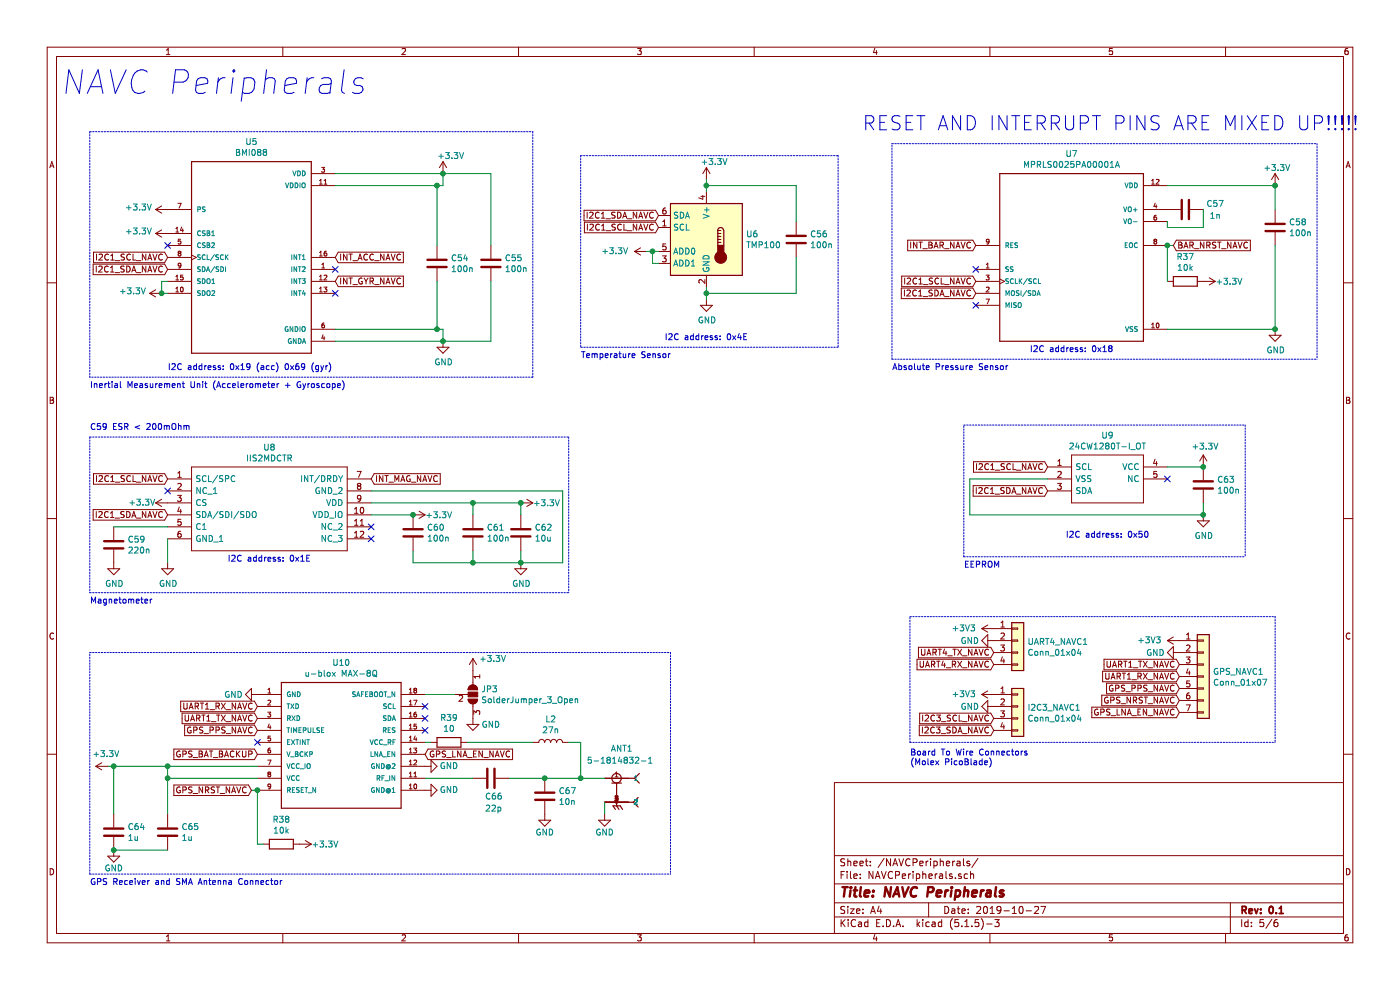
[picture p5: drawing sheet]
EESchema Schematic File Version 4
LIBS:Hades-cache
EELAYER 26 0
EELAYER END
$Descr A4 11693 8268
encoding utf-8
Sheet 5 6
Title "NAVC Peripherals"
Date "2019-10-27"
Rev "0.1"
Comp ""
Comment1 ""
Comment2 ""
Comment3 ""
Comment4 ""
$EndDescr
$Comp
L power:GND #PWR?
U 1 1
P 3700 2850
AR Path="/5DB78E2A" Ref="#PWR?"  Part="1" 
AR Path="/5DB6D0D5/5DB78E2A" Ref="#PWR0138"  Part="1" 
F 0 "#PWR0138" H 3700 2600 50  0001 C CNN
F 1 "GND" H 3705 2677 50  0000 C CNN
F 2 "" H 3700 2850 50  0001 C CNN
F 3 "" H 3700 2850 50  0001 C CNN
	1    3700 2850
	1    0    0    -1  
$EndComp
NoConn ~ 2800 2250
NoConn ~ 2800 2450
$Comp
L power:+3.3V #PWR?
U 1 1
P 3700 1450
AR Path="/5DB78E34" Ref="#PWR?"  Part="1" 
AR Path="/5DB6D0D5/5DB78E34" Ref="#PWR0137"  Part="1" 
F 0 "#PWR0137" H 3700 1300 50  0001 C CNN
F 1 "+3.3V" H 3650 1600 50  0000 L CNN
F 2 "" H 3700 1450 50  0001 C CNN
F 3 "" H 3700 1450 50  0001 C CNN
	1    3700 1450
	1    0    0    -1  
$EndComp
$Comp
L Device:C C?
U 1 1
P 3650 2200
AR Path="/5DB78E44" Ref="C?"  Part="1" 
AR Path="/5DB6D0D5/5DB78E44" Ref="C54"  Part="1" 
F 0 "C54" H 3765 2246 50  0000 L CNN
F 1 "100n" H 3765 2155 50  0000 L CNN
F 2 "Capacitor_SMD:C_0402_1005Metric" H 3688 2050 50  0001 C CNN
F 3 "~" H 3650 2200 50  0001 C CNN
	1    3650 2200
	1    0    0    -1  
$EndComp
Text Notes 1400 3100 0    50   ~ 0
I2C address: 0x19 (acc) 0x69 (gyr)
NoConn ~ 1400 2050
$Comp
L power:+3.3V #PWR?
U 1 1
P 1400 1750
AR Path="/5DB78E52" Ref="#PWR?"  Part="1" 
AR Path="/5DB6D0D5/5DB78E52" Ref="#PWR0127"  Part="1" 
F 0 "#PWR0127" H 1400 1600 50  0001 C CNN
F 1 "+3.3V" V 1415 1878 50  0000 L CNN
F 2 "" H 1400 1750 50  0001 C CNN
F 3 "" H 1400 1750 50  0001 C CNN
	1    1400 1750
	0    -1   -1   0   
$EndComp
$Comp
L power:+3.3V #PWR?
U 1 1
P 1400 1950
AR Path="/5DB78E58" Ref="#PWR?"  Part="1" 
AR Path="/5DB6D0D5/5DB78E58" Ref="#PWR0128"  Part="1" 
F 0 "#PWR0128" H 1400 1800 50  0001 C CNN
F 1 "+3.3V" V 1415 2078 50  0000 L CNN
F 2 "" H 1400 1950 50  0001 C CNN
F 3 "" H 1400 1950 50  0001 C CNN
	1    1400 1950
	0    -1   -1   0   
$EndComp
Text GLabel 1400 2150 0    50   Input ~ 0
I2C1_SCL_NAVC
Text GLabel 1400 2250 0    50   Input ~ 0
I2C1_SDA_NAVC
$Comp
L power:+3.3V #PWR?
U 1 1
P 1350 2450
AR Path="/5DB78E67" Ref="#PWR?"  Part="1" 
AR Path="/5DB6D0D5/5DB78E67" Ref="#PWR0126"  Part="1" 
F 0 "#PWR0126" H 1350 2300 50  0001 C CNN
F 1 "+3.3V" V 1365 2578 50  0000 L CNN
F 2 "" H 1350 2450 50  0001 C CNN
F 3 "" H 1350 2450 50  0001 C CNN
	1    1350 2450
	0    -1   -1   0   
$EndComp
Wire Wire Line
	1350 2350 1400 2350
Wire Wire Line
	1350 2450 1400 2450
Text Notes 500  800  0    197  Italic 0
NAVC Peripherals
Wire Wire Line
	3650 2350 3650 2750
Wire Wire Line
	3650 2050 3650 1550
$Comp
L Device:C C?
U 1 1
P 4100 2200
AR Path="/5DB82303" Ref="C?"  Part="1" 
AR Path="/5DB6D0D5/5DB82303" Ref="C55"  Part="1" 
F 0 "C55" H 4215 2246 50  0000 L CNN
F 1 "100n" H 4215 2155 50  0000 L CNN
F 2 "Capacitor_SMD:C_0402_1005Metric" H 4138 2050 50  0001 C CNN
F 3 "~" H 4100 2200 50  0001 C CNN
	1    4100 2200
	1    0    0    -1  
$EndComp
Wire Wire Line
	4100 2350 4100 2850
Wire Wire Line
	4100 2850 3700 2850
Connection ~ 3700 2850
Wire Wire Line
	3650 2750 3700 2750
Wire Wire Line
	3700 2750 3700 2850
Connection ~ 3650 2750
Wire Wire Line
	4100 2050 4100 1450
Wire Wire Line
	4100 1450 3700 1450
Connection ~ 3700 1450
Wire Wire Line
	3650 1550 3700 1550
Wire Wire Line
	3700 1550 3700 1450
Connection ~ 3650 1550
Text GLabel 2800 2150 2    50   Input ~ 0
INT_ACC_NAVC
Text GLabel 2800 2350 2    50   Input ~ 0
INT_GYR_NAVC
Wire Wire Line
	2800 1450 3700 1450
Wire Wire Line
	2800 1550 3650 1550
Wire Wire Line
	2800 2750 3650 2750
Wire Wire Line
	2800 2850 3700 2850
Wire Wire Line
	1350 2350 1350 2450
Connection ~ 1350 2450
Wire Notes Line
	750  1100 4450 1100
Wire Notes Line
	4450 1100 4450 3150
Wire Notes Line
	4450 3150 750  3150
Wire Notes Line
	750  1100 750  3150
Text Notes 750  3250 0    50   ~ 0
Inertial Measurement Unit (Accelerometer + Gyroscope)
Text GLabel 3100 4000 2    50   Input ~ 0
INT_MAG_NAVC
$Comp
L power:GND #PWR?
U 1 1
P 950 4700
AR Path="/5DB9DFEF" Ref="#PWR?"  Part="1" 
AR Path="/5DB6D0D5/5DB9DFEF" Ref="#PWR0124"  Part="1" 
F 0 "#PWR0124" H 950 4450 50  0001 C CNN
F 1 "GND" H 955 4527 50  0000 C CNN
F 2 "" H 950 4700 50  0001 C CNN
F 3 "" H 950 4700 50  0001 C CNN
	1    950  4700
	1    0    0    -1  
$EndComp
Text GLabel 1400 4000 0    50   Input ~ 0
I2C1_SCL_NAVC
Text GLabel 1400 4300 0    50   Input ~ 0
I2C1_SDA_NAVC
$Comp
L IIS2MDCTR:IIS2MDCTR U8
U 1 1
P 1400 4000
F 0 "U8" H 2250 4265 50  0000 C CNN
F 1 "IIS2MDCTR" H 2250 4174 50  0000 C CNN
F 2 "IIS2MDCTR:IIS2MDCTR" H 2950 4100 50  0001 L CNN
F 3 "https://www.st.com/resource/en/datasheet/iis2mdc.pdf" H 2950 4000 50  0001 L CNN
F 4 "STMICROELECTRONICS - IIS2MDCTR - MEMS MODULE, 3-AXIS MAGNETOMETER, LGA-12" H 2950 3900 50  0001 L CNN "Description"
F 5 "0.7" H 2950 3800 50  0001 L CNN "Height"
F 6 "STMicroelectronics" H 2950 3700 50  0001 L CNN "Manufacturer_Name"
F 7 "IIS2MDCTR" H 2950 3600 50  0001 L CNN "Manufacturer_Part_Number"
F 8 "511-IIS2MDCTR" H 2950 3500 50  0001 L CNN "Mouser Part Number"
F 9 "https://www.mouser.com/Search/Refine.aspx?Keyword=511-IIS2MDCTR" H 2950 3400 50  0001 L CNN "Mouser Price/Stock"
F 10 "" H 2950 3300 50  0001 L CNN "RS Part Number"
F 11 "" H 2950 3200 50  0001 L CNN "RS Price/Stock"
	1    1400 4000
	1    0    0    -1  
$EndComp
$Comp
L BMI088:BMI088 U5
U 1 1
P 2100 2150
F 0 "U5" H 2100 3117 50  0000 C CNN
F 1 "BMI088" H 2100 3026 50  0000 C CNN
F 2 "BMI088:PQFN50P450X300X100-16N" H 2100 2150 50  0001 L BNN
F 3 "" H 2100 2150 50  0001 L BNN
F 4 "None" H 2100 2150 50  0001 L BNN "Field4"
F 5 "VFLGA-16 Bosch Sensortec" H 2100 2150 50  0001 L BNN "Field5"
F 6 "Bosch Sensortec" H 2100 2150 50  0001 L BNN "Field6"
F 7 "High-performance 6-axis inertial sensor _accelerometer + gyroscope_" H 2100 2150 50  0001 L BNN "Field7"
F 8 "Unavailable" H 2100 2150 50  0001 L BNN "Field8"
	1    2100 2150
	1    0    0    -1  
$EndComp
$Comp
L Sensor_Temperature:TMP100 U6
U 1 1
P 5900 2000
F 0 "U6" H 6230 2046 50  0000 L CNN
F 1 "TMP100" H 6230 1955 50  0000 L CNN
F 2 "Package_TO_SOT_SMD:SOT-23-6" H 5900 1650 50  0001 C CNN
F 3 "http://www.ti.com/lit/gpn/tmp100" H 5850 2000 50  0001 C CNN
	1    5900 2000
	1    0    0    -1  
$EndComp
Text GLabel 5500 1900 0    50   Input ~ 0
I2C1_SCL_NAVC
Text GLabel 5500 1800 0    50   Input ~ 0
I2C1_SDA_NAVC
$Comp
L power:+3.3V #PWR?
U 1 1
P 5400 2100
AR Path="/5DBA6D05" Ref="#PWR?"  Part="1" 
AR Path="/5DB6D0D5/5DBA6D05" Ref="#PWR0145"  Part="1" 
F 0 "#PWR0145" H 5400 1950 50  0001 C CNN
F 1 "+3.3V" V 5400 2250 50  0000 L CNN
F 2 "" H 5400 2100 50  0001 C CNN
F 3 "" H 5400 2100 50  0001 C CNN
	1    5400 2100
	0    -1   -1   0   
$EndComp
Wire Wire Line
	5400 2100 5450 2100
Wire Wire Line
	5500 2200 5450 2200
Wire Wire Line
	5450 2200 5450 2100
Connection ~ 5450 2100
Wire Wire Line
	5450 2100 5500 2100
$Comp
L power:GND #PWR?
U 1 1
P 5900 2500
AR Path="/5DBA84AA" Ref="#PWR?"  Part="1" 
AR Path="/5DB6D0D5/5DBA84AA" Ref="#PWR0147"  Part="1" 
F 0 "#PWR0147" H 5900 2250 50  0001 C CNN
F 1 "GND" H 5905 2327 50  0000 C CNN
F 2 "" H 5900 2500 50  0001 C CNN
F 3 "" H 5900 2500 50  0001 C CNN
	1    5900 2500
	1    0    0    -1  
$EndComp
$Comp
L power:+3.3V #PWR?
U 1 1
P 5900 1500
AR Path="/5DBA8BA6" Ref="#PWR?"  Part="1" 
AR Path="/5DB6D0D5/5DBA8BA6" Ref="#PWR0146"  Part="1" 
F 0 "#PWR0146" H 5900 1350 50  0001 C CNN
F 1 "+3.3V" H 5850 1650 50  0000 L CNN
F 2 "" H 5900 1500 50  0001 C CNN
F 3 "" H 5900 1500 50  0001 C CNN
	1    5900 1500
	1    0    0    -1  
$EndComp
Wire Wire Line
	5900 2500 5900 2450
Wire Wire Line
	5900 1500 5900 1550
$Comp
L Device:C C?
U 1 1
P 6650 2000
AR Path="/5DBAA380" Ref="C?"  Part="1" 
AR Path="/5DB6D0D5/5DBAA380" Ref="C56"  Part="1" 
F 0 "C56" H 6765 2046 50  0000 L CNN
F 1 "100n" H 6765 1955 50  0000 L CNN
F 2 "Capacitor_SMD:C_0402_1005Metric" H 6688 1850 50  0001 C CNN
F 3 "~" H 6650 2000 50  0001 C CNN
	1    6650 2000
	1    0    0    -1  
$EndComp
Wire Wire Line
	6650 1850 6650 1550
Wire Wire Line
	6650 1550 5900 1550
Connection ~ 5900 1550
Wire Wire Line
	5900 1550 5900 1600
Wire Wire Line
	6650 2450 5900 2450
Wire Wire Line
	6650 2150 6650 2450
Connection ~ 5900 2450
Wire Wire Line
	5900 2450 5900 2400
Text Notes 5550 2850 0    50   ~ 0
I2C address: 0x4E
Wire Notes Line
	4850 1300 7000 1300
Wire Notes Line
	7000 1300 7000 2900
Wire Notes Line
	7000 2900 4850 2900
Wire Notes Line
	4850 1300 4850 2900
Text Notes 4850 3000 0    50   ~ 0
Temperature Sensor
$Comp
L 24CW1280T-I_OT:24CW1280T-I_OT EEPROM?
U 1 1
P 8750 3900
AR Path="/5DC1088F" Ref="EEPROM?"  Part="1" 
AR Path="/5DB5C096/5DC1088F" Ref="EEPROM?"  Part="1" 
AR Path="/5DD7F344/5DC1088F" Ref="EEPROM?"  Part="1" 
AR Path="/5DB6D0D5/5DC1088F" Ref="U9"  Part="1" 
F 0 "U9" H 9250 4165 50  0000 C CNN
F 1 "24CW1280T-I_OT" H 9250 4074 50  0000 C CNN
F 2 "24CW1280T-I_OT:SOT95P280X145-5N" H 9600 4000 50  0001 L CNN
F 3 "http://ww1.microchip.com/downloads/en/DeviceDoc/24CW16X-24CW32X-24CW64X-24CW128X-Data-Sheet-20005772B.pdf" H 9600 3900 50  0001 L CNN
F 4 "MICROCHIP - 24CW1280T-I/OT - EEPROM, 128KBIT, -40 TO 85DEG C" H 9600 3800 50  0001 L CNN "Description"
F 5 "1.45" H 9600 3700 50  0001 L CNN "Height"
F 6 "Microchip" H 9600 3600 50  0001 L CNN "Manufacturer_Name"
F 7 "24CW1280T-I/OT" H 9600 3500 50  0001 L CNN "Manufacturer_Part_Number"
F 8 "579-24CW1280T-I/OT" H 9600 3400 50  0001 L CNN "Mouser Part Number"
F 9 "https://www.mouser.com/Search/Refine.aspx?Keyword=579-24CW1280T-I%2FOT" H 9600 3300 50  0001 L CNN "Mouser Price/Stock"
F 10 "1871851" H 9600 3200 50  0001 L CNN "RS Part Number"
F 11 "http://uk.rs-online.com/web/p/products/1871851" H 9600 3100 50  0001 L CNN "RS Price/Stock"
	1    8750 3900
	1    0    0    -1  
$EndComp
$Comp
L Device:C C?
U 1 1
P 10050 4050
AR Path="/5DC10895" Ref="C?"  Part="1" 
AR Path="/5DB5C096/5DC10895" Ref="C?"  Part="1" 
AR Path="/5DD7F344/5DC10895" Ref="C?"  Part="1" 
AR Path="/5DB6D0D5/5DC10895" Ref="C63"  Part="1" 
F 0 "C63" H 10165 4096 50  0000 L CNN
F 1 "100n" H 10165 4005 50  0000 L CNN
F 2 "Capacitor_SMD:C_0402_1005Metric" H 10088 3900 50  0001 C CNN
F 3 "~" H 10050 4050 50  0001 C CNN
	1    10050 4050
	1    0    0    -1  
$EndComp
NoConn ~ 9750 4000
Wire Wire Line
	9750 3900 10050 3900
Wire Wire Line
	10050 4300 10050 4200
$Comp
L power:+3.3V #PWR?
U 1 1
P 10050 3900
AR Path="/5DC1089E" Ref="#PWR?"  Part="1" 
AR Path="/5DB5C096/5DC1089E" Ref="#PWR?"  Part="1" 
AR Path="/5DD7F344/5DC1089E" Ref="#PWR?"  Part="1" 
AR Path="/5DB6D0D5/5DC1089E" Ref="#PWR0155"  Part="1" 
F 0 "#PWR0155" H 10050 3750 50  0001 C CNN
F 1 "+3.3V" H 10065 4073 50  0000 C CNN
F 2 "" H 10050 3900 50  0001 C CNN
F 3 "" H 10050 3900 50  0001 C CNN
	1    10050 3900
	1    0    0    -1  
$EndComp
Connection ~ 10050 3900
$Comp
L power:GND #PWR?
U 1 1
P 10050 4300
AR Path="/5DC108A5" Ref="#PWR?"  Part="1" 
AR Path="/5DB5C096/5DC108A5" Ref="#PWR?"  Part="1" 
AR Path="/5DD7F344/5DC108A5" Ref="#PWR?"  Part="1" 
AR Path="/5DB6D0D5/5DC108A5" Ref="#PWR0156"  Part="1" 
F 0 "#PWR0156" H 10050 4050 50  0001 C CNN
F 1 "GND" H 10055 4127 50  0000 C CNN
F 2 "" H 10050 4300 50  0001 C CNN
F 3 "" H 10050 4300 50  0001 C CNN
	1    10050 4300
	1    0    0    -1  
$EndComp
Connection ~ 10050 4300
Text Notes 8900 4500 0    50   ~ 0
I2C address: 0x50
Text GLabel 8750 3900 0    50   Input ~ 0
I2C1_SCL_NAVC
Text GLabel 8750 4100 0    50   Input ~ 0
I2C1_SDA_NAVC
Wire Notes Line
	10400 3550 10400 4650
Text Notes 8050 4750 0    50   ~ 0
EEPROM
Wire Notes Line
	8050 4650 8050 3550
Wire Notes Line
	8050 3550 10400 3550
Wire Notes Line
	8050 4650 10400 4650
Wire Wire Line
	8100 4300 8100 4000
Wire Wire Line
	8100 4000 8750 4000
Wire Wire Line
	8100 4300 10050 4300
Text Notes 1900 4700 0    50   ~ 0
I2C address: 0x1E
$Comp
L Device:C C61
U 1 1
P 3950 4450
F 0 "C61" H 4065 4496 50  0000 L CNN
F 1 "100n" H 4065 4405 50  0000 L CNN
F 2 "Capacitor_SMD:C_0402_1005Metric" H 3988 4300 50  0001 C CNN
F 3 "~" H 3950 4450 50  0001 C CNN
	1    3950 4450
	1    0    0    -1  
$EndComp
$Comp
L Device:C C62
U 1 1
P 4350 4450
F 0 "C62" H 4465 4496 50  0000 L CNN
F 1 "10u" H 4465 4405 50  0000 L CNN
F 2 "Capacitor_SMD:C_0603_1608Metric" H 4388 4300 50  0001 C CNN
F 3 "~" H 4350 4450 50  0001 C CNN
	1    4350 4450
	1    0    0    -1  
$EndComp
$Comp
L power:GND #PWR?
U 1 1
P 4350 4700
AR Path="/5DC48198" Ref="#PWR?"  Part="1" 
AR Path="/5DB6D0D5/5DC48198" Ref="#PWR0142"  Part="1" 
F 0 "#PWR0142" H 4350 4450 50  0001 C CNN
F 1 "GND" H 4355 4527 50  0000 C CNN
F 2 "" H 4350 4700 50  0001 C CNN
F 3 "" H 4350 4700 50  0001 C CNN
	1    4350 4700
	1    0    0    -1  
$EndComp
$Comp
L Device:C C60
U 1 1
P 3450 4450
F 0 "C60" H 3565 4496 50  0000 L CNN
F 1 "100n" H 3565 4405 50  0000 L CNN
F 2 "Capacitor_SMD:C_0402_1005Metric" H 3488 4300 50  0001 C CNN
F 3 "~" H 3450 4450 50  0001 C CNN
	1    3450 4450
	1    0    0    -1  
$EndComp
Wire Wire Line
	3450 4300 3100 4300
Wire Wire Line
	3950 4300 3950 4200
Wire Wire Line
	3950 4200 3100 4200
Wire Wire Line
	4350 4300 4350 4200
Wire Wire Line
	4350 4200 3950 4200
Connection ~ 3950 4200
NoConn ~ 3100 4400
NoConn ~ 3100 4500
NoConn ~ 1400 4100
$Comp
L Device:C C59
U 1 1
P 950 4550
F 0 "C59" H 1065 4596 50  0000 L CNN
F 1 "220n" H 1065 4505 50  0000 L CNN
F 2 "Capacitor_SMD:C_0603_1608Metric" H 988 4400 50  0001 C CNN
F 3 "~" H 950 4550 50  0001 C CNN
	1    950  4550
	1    0    0    -1  
$EndComp
Wire Wire Line
	950  4400 1400 4400
$Comp
L power:GND #PWR?
U 1 1
P 1400 4700
AR Path="/5DC539C7" Ref="#PWR?"  Part="1" 
AR Path="/5DB6D0D5/5DC539C7" Ref="#PWR0131"  Part="1" 
F 0 "#PWR0131" H 1400 4450 50  0001 C CNN
F 1 "GND" H 1405 4527 50  0000 C CNN
F 2 "" H 1400 4700 50  0001 C CNN
F 3 "" H 1400 4700 50  0001 C CNN
	1    1400 4700
	1    0    0    -1  
$EndComp
Wire Wire Line
	1400 4700 1400 4500
Wire Wire Line
	4350 4700 4350 4600
Wire Wire Line
	3950 4600 3950 4700
Wire Wire Line
	3950 4700 4350 4700
Connection ~ 4350 4700
Wire Wire Line
	3450 4600 3450 4700
Wire Wire Line
	3450 4700 3950 4700
Connection ~ 3950 4700
Text Notes 750  3600 0    50   ~ 0
C59 ESR < 200mOhm
$Comp
L power:+3.3V #PWR?
U 1 1
P 3450 4300
AR Path="/5DC5B1BE" Ref="#PWR?"  Part="1" 
AR Path="/5DB6D0D5/5DC5B1BE" Ref="#PWR0134"  Part="1" 
F 0 "#PWR0134" H 3450 4150 50  0001 C CNN
F 1 "+3.3V" V 3450 4400 50  0000 L CNN
F 2 "" H 3450 4300 50  0001 C CNN
F 3 "" H 3450 4300 50  0001 C CNN
	1    3450 4300
	0    1    1    0   
$EndComp
Connection ~ 3450 4300
$Comp
L power:+3.3V #PWR?
U 1 1
P 4350 4200
AR Path="/5DC5C2E3" Ref="#PWR?"  Part="1" 
AR Path="/5DB6D0D5/5DC5C2E3" Ref="#PWR0141"  Part="1" 
F 0 "#PWR0141" H 4350 4050 50  0001 C CNN
F 1 "+3.3V" V 4350 4300 50  0000 L CNN
F 2 "" H 4350 4200 50  0001 C CNN
F 3 "" H 4350 4200 50  0001 C CNN
	1    4350 4200
	0    1    1    0   
$EndComp
Connection ~ 4350 4200
Wire Wire Line
	4700 4100 4700 4700
Wire Wire Line
	3100 4100 4700 4100
Wire Wire Line
	4350 4700 4700 4700
$Comp
L power:+3.3V #PWR?
U 1 1
P 1400 4200
AR Path="/5DC5E309" Ref="#PWR?"  Part="1" 
AR Path="/5DB6D0D5/5DC5E309" Ref="#PWR0130"  Part="1" 
F 0 "#PWR0130" H 1400 4050 50  0001 C CNN
F 1 "+3.3V" V 1400 4300 50  0000 L CNN
F 2 "" H 1400 4200 50  0001 C CNN
F 3 "" H 1400 4200 50  0001 C CNN
	1    1400 4200
	0    -1   -1   0   
$EndComp
Wire Notes Line
	750  4950 4750 4950
Text Notes 750  5050 0    50   ~ 0
Magnetometer
Wire Notes Line
	750  3650 4750 3650
Wire Notes Line
	750  3650 750  4950
Wire Notes Line
	4750 3650 4750 4950
$Comp
L Device:C C57
U 1 1
P 9900 1750
F 0 "C57" V 9850 2000 50  0000 C CNN
F 1 "1n" V 9950 2000 50  0000 C CNN
F 2 "Capacitor_SMD:C_0402_1005Metric" H 9938 1600 50  0001 C CNN
F 3 "~" H 9900 1750 50  0001 C CNN
	1    9900 1750
	0    1    1    0   
$EndComp
$Comp
L Device:C C58
U 1 1
P 10650 1900
F 0 "C58" H 10765 1946 50  0000 L CNN
F 1 "100n" H 10765 1855 50  0000 L CNN
F 2 "Capacitor_SMD:C_0402_1005Metric" H 10688 1750 50  0001 C CNN
F 3 "~" H 10650 1900 50  0001 C CNN
	1    10650 1900
	1    0    0    -1  
$EndComp
Wire Wire Line
	10650 1750 10650 1550
Wire Wire Line
	10650 1550 9750 1550
Wire Wire Line
	10650 2050 10650 2750
Wire Wire Line
	9750 2750 10650 2750
$Comp
L power:GND #PWR?
U 1 1
P 10650 2750
AR Path="/5DC6E479" Ref="#PWR?"  Part="1" 
AR Path="/5DB6D0D5/5DC6E479" Ref="#PWR0158"  Part="1" 
F 0 "#PWR0158" H 10650 2500 50  0001 C CNN
F 1 "GND" H 10655 2577 50  0000 C CNN
F 2 "" H 10650 2750 50  0001 C CNN
F 3 "" H 10650 2750 50  0001 C CNN
	1    10650 2750
	1    0    0    -1  
$EndComp
Connection ~ 10650 2750
$Comp
L power:+3.3V #PWR?
U 1 1
P 10650 1550
AR Path="/5DC6EA07" Ref="#PWR?"  Part="1" 
AR Path="/5DB6D0D5/5DC6EA07" Ref="#PWR0157"  Part="1" 
F 0 "#PWR0157" H 10650 1400 50  0001 C CNN
F 1 "+3.3V" H 10550 1700 50  0000 L CNN
F 2 "" H 10650 1550 50  0001 C CNN
F 3 "" H 10650 1550 50  0001 C CNN
	1    10650 1550
	1    0    0    -1  
$EndComp
Connection ~ 10650 1550
NoConn ~ 8150 2250
NoConn ~ 8150 2550
Text GLabel 8150 2450 0    50   Input ~ 0
I2C1_SDA_NAVC
Text GLabel 8150 2350 0    50   Input ~ 0
I2C1_SCL_NAVC
Text GLabel 8150 2050 0    50   Input ~ 0
INT_BAR_NAVC
Text GLabel 9800 2050 2    50   Input ~ 0
BAR_NRST_NAVC
Wire Notes Line
	7450 3000 7450 1200
Wire Notes Line
	7450 1200 11000 1200
Wire Notes Line
	11000 1200 11000 3000
Wire Notes Line
	7450 3000 11000 3000
Text Notes 8600 2950 0    50   ~ 0
I2C address: 0x18
Wire Wire Line
	9750 1850 9750 1900
Wire Wire Line
	9750 1900 10050 1900
Wire Wire Line
	10050 1900 10050 1750
Wire Wire Line
	9750 2050 9800 2050
$Comp
L Device:R R37
U 1 1
P 9900 2350
F 0 "R37" V 9693 2350 50  0000 C CNN
F 1 "10k" V 9784 2350 50  0000 C CNN
F 2 "Resistor_SMD:R_0402_1005Metric" V 9830 2350 50  0001 C CNN
F 3 "~" H 9900 2350 50  0001 C CNN
	1    9900 2350
	0    1    1    0   
$EndComp
Wire Wire Line
	9750 2350 9750 2050
$Comp
L power:+3.3V #PWR?
U 1 1
P 10050 2350
AR Path="/5DC7F799" Ref="#PWR?"  Part="1" 
AR Path="/5DB6D0D5/5DC7F799" Ref="#PWR0154"  Part="1" 
F 0 "#PWR0154" H 10050 2200 50  0001 C CNN
F 1 "+3.3V" V 10050 2450 50  0000 L CNN
F 2 "" H 10050 2350 50  0001 C CNN
F 3 "" H 10050 2350 50  0001 C CNN
	1    10050 2350
	0    1    1    0   
$EndComp
Text Notes 7450 3100 0    50   ~ 0
Absolute Pressure Sensor
$Comp
L MPRLS0025PA00001A:MPRLS0025PA00001A U7
U 1 1
P 8950 2150
F 0 "U7" H 8950 3017 50  0000 C CNN
F 1 "MPRLS0025PA00001A" H 8950 2926 50  0000 C CNN
F 2 "MPRLS0025PA00001A:XDCR_MPRLS0025PA00001A" H 8950 2150 50  0001 L BNN
F 3 "" H 8950 2150 50  0001 L BNN
F 4 "Unavailable" H 8950 2150 50  0001 L BNN "Field4"
F 5 "Pressure Sensor 0psi to 25psi Absolute 12-Pin T/R" H 8950 2150 50  0001 L BNN "Field5"
F 6 "SMD-10 Honeywell" H 8950 2150 50  0001 L BNN "Field6"
F 7 "Honeywell Sensing" H 8950 2150 50  0001 L BNN "Field7"
F 8 "None" H 8950 2150 50  0001 L BNN "Field8"
	1    8950 2150
	1    0    0    -1  
$EndComp
Connection ~ 9750 2050
$Comp
L MODULE-GPS-SMD-MAX-7Q-0_18P-9.6X10MM_:MODULE-GPS-SMD-MAX-7Q-0(18P-9.6X10MM) U10
U 1 1
P 2850 6200
F 0 "U10" H 2850 6867 50  0000 C CNN
F 1 "u-blox MAX-8Q" H 2850 6776 50  0000 C CNN
F 2 "MODULE-GPS-SMD-MAX-7Q-0_18P-9.6X10MM_:GPS18P-SMD-1.1-10X9.6MM" H 2850 6200 50  0001 L BNN
F 3 "" H 2850 6200 50  0001 L BNN
F 4 "SMD-18 u-blox" H 2850 6200 50  0001 L BNN "Field4"
F 5 "SMD GPS Module;" H 2850 6200 50  0001 L BNN "Field5"
F 6 "Unavailable" H 2850 6200 50  0001 L BNN "Field6"
F 7 "MAX-7Q-0" H 2850 6200 50  0001 L BNN "Field7"
F 8 "None" H 2850 6200 50  0001 L BNN "Field8"
	1    2850 6200
	1    0    0    -1  
$EndComp
Text GLabel 2150 6000 0    50   Input ~ 0
UART1_TX_NAVC
Text GLabel 2150 5900 0    50   Input ~ 0
UART1_RX_NAVC
$Comp
L power:GND #PWR?
U 1 1
P 2150 5800
AR Path="/5DCB4794" Ref="#PWR?"  Part="1" 
AR Path="/5DB6D0D5/5DCB4794" Ref="#PWR0132"  Part="1" 
F 0 "#PWR0132" H 2150 5550 50  0001 C CNN
F 1 "GND" V 2150 5600 50  0000 C CNN
F 2 "" H 2150 5800 50  0001 C CNN
F 3 "" H 2150 5800 50  0001 C CNN
	1    2150 5800
	0    1    1    0   
$EndComp
$Comp
L power:GND #PWR?
U 1 1
P 3550 6400
AR Path="/5DCB5409" Ref="#PWR?"  Part="1" 
AR Path="/5DB6D0D5/5DCB5409" Ref="#PWR0135"  Part="1" 
F 0 "#PWR0135" H 3550 6150 50  0001 C CNN
F 1 "GND" V 3550 6200 50  0000 C CNN
F 2 "" H 3550 6400 50  0001 C CNN
F 3 "" H 3550 6400 50  0001 C CNN
	1    3550 6400
	0    -1   -1   0   
$EndComp
$Comp
L power:GND #PWR?
U 1 1
P 3550 6600
AR Path="/5DCB5E1E" Ref="#PWR?"  Part="1" 
AR Path="/5DB6D0D5/5DCB5E1E" Ref="#PWR0136"  Part="1" 
F 0 "#PWR0136" H 3550 6350 50  0001 C CNN
F 1 "GND" V 3550 6400 50  0000 C CNN
F 2 "" H 3550 6600 50  0001 C CNN
F 3 "" H 3550 6600 50  0001 C CNN
	1    3550 6600
	0    -1   -1   0   
$EndComp
NoConn ~ 3550 6000
NoConn ~ 3550 5900
Text GLabel 2150 6100 0    50   Input ~ 0
GPS_PPS_NAVC
NoConn ~ 2150 6200
NoConn ~ 3550 6100
Text GLabel 3550 6300 2    50   Input ~ 0
GPS_LNA_EN_NAVC
$Comp
L Jumper:SolderJumper_3_Open JP3
U 1 1
P 3950 5800
F 0 "JP3" V 3904 5868 50  0000 L CNN
F 1 "SolderJumper_3_Open" V 3995 5868 50  0000 L CNN
F 2 "Jumper:SolderJumper-3_P1.3mm_Open_RoundedPad1.0x1.5mm" H 3950 5800 50  0001 C CNN
F 3 "~" H 3950 5800 50  0001 C CNN
	1    3950 5800
	0    1    1    0   
$EndComp
Wire Wire Line
	3550 5800 3800 5800
$Comp
L power:GND #PWR?
U 1 1
P 3950 6000
AR Path="/5DCCDDA4" Ref="#PWR?"  Part="1" 
AR Path="/5DB6D0D5/5DCCDDA4" Ref="#PWR0140"  Part="1" 
F 0 "#PWR0140" H 3950 5750 50  0001 C CNN
F 1 "GND" H 4100 5950 50  0000 C CNN
F 2 "" H 3950 6000 50  0001 C CNN
F 3 "" H 3950 6000 50  0001 C CNN
	1    3950 6000
	1    0    0    -1  
$EndComp
$Comp
L power:+3.3V #PWR?
U 1 1
P 3950 5600
AR Path="/5DCCE380" Ref="#PWR?"  Part="1" 
AR Path="/5DB6D0D5/5DCCE380" Ref="#PWR0139"  Part="1" 
F 0 "#PWR0139" H 3950 5450 50  0001 C CNN
F 1 "+3.3V" H 4000 5700 50  0000 L CNN
F 2 "" H 3950 5600 50  0001 C CNN
F 3 "" H 3950 5600 50  0001 C CNN
	1    3950 5600
	1    0    0    -1  
$EndComp
$Comp
L Device:L L2
U 1 1
P 4600 6200
F 0 "L2" V 4790 6200 50  0000 C CNN
F 1 "27n" V 4699 6200 50  0000 C CNN
F 2 "Inductor_SMD:L_0402_1005Metric" H 4600 6200 50  0001 C CNN
F 3 "~" H 4600 6200 50  0001 C CNN
	1    4600 6200
	0    -1   -1   0   
$EndComp
Wire Wire Line
	4750 6200 4850 6200
Wire Wire Line
	4850 6200 4850 6500
$Comp
L 5-1814832-1:5-1814832-1 ANT1
U 1 1
P 5150 6600
F 0 "ANT1" H 5200 6950 50  0000 R CNN
F 1 "5-1814832-1" H 5400 6850 50  0000 R CNN
F 2 "5-1814832-1:TE_5-1814832-1" H 5150 6600 50  0001 L BNN
F 3 "" H 5150 6600 50  0001 L BNN
F 4 "TE Connectivity" H 5150 6600 50  0001 L BNN "Field4"
F 5 "SMA/QMA socket 50 Ohm | TE Connectivity 518148321 _SMA/QMA socket 50 Ohm RF Connectors_." H 5150 6600 50  0001 L BNN "Field5"
F 6 "518148321" H 5150 6600 50  0001 L BNN "Field6"
F 7 "None" H 5150 6600 50  0001 L BNN "Field7"
F 8 "Unavailable" H 5150 6600 50  0001 L BNN "Field8"
F 9 "None" H 5150 6600 50  0001 L BNN "Field9"
	1    5150 6600
	-1   0    0    -1  
$EndComp
Wire Wire Line
	5050 6500 4850 6500
Connection ~ 4850 6500
$Comp
L power:GND #PWR?
U 1 1
P 5050 6800
AR Path="/5DCD9CF5" Ref="#PWR?"  Part="1" 
AR Path="/5DB6D0D5/5DCD9CF5" Ref="#PWR0144"  Part="1" 
F 0 "#PWR0144" H 5050 6550 50  0001 C CNN
F 1 "GND" H 5050 6650 50  0000 C CNN
F 2 "" H 5050 6800 50  0001 C CNN
F 3 "" H 5050 6800 50  0001 C CNN
	1    5050 6800
	1    0    0    -1  
$EndComp
Text GLabel 2100 6600 0    50   Input ~ 0
GPS_NRST_NAVC
$Comp
L power:+3.3V #PWR?
U 1 1
P 900 6400
AR Path="/5DCE367D" Ref="#PWR?"  Part="1" 
AR Path="/5DB6D0D5/5DCE367D" Ref="#PWR0123"  Part="1" 
F 0 "#PWR0123" H 900 6250 50  0001 C CNN
F 1 "+3.3V" V 1000 6300 50  0000 L CNN
F 2 "" H 900 6400 50  0001 C CNN
F 3 "" H 900 6400 50  0001 C CNN
	1    900  6400
	0    -1   -1   0   
$EndComp
Wire Wire Line
	900  6400 950  6400
$Comp
L Device:C C64
U 1 1
P 950 6950
F 0 "C64" H 1065 6996 50  0000 L CNN
F 1 "1u" H 1065 6905 50  0000 L CNN
F 2 "Capacitor_SMD:C_0603_1608Metric" H 988 6800 50  0001 C CNN
F 3 "~" H 950 6950 50  0001 C CNN
	1    950  6950
	1    0    0    -1  
$EndComp
Wire Wire Line
	950  6800 950  6400
Connection ~ 950  6400
$Comp
L Device:C C65
U 1 1
P 1400 6950
F 0 "C65" H 1515 6996 50  0000 L CNN
F 1 "1u" H 1515 6905 50  0000 L CNN
F 2 "Capacitor_SMD:C_0603_1608Metric" H 1438 6800 50  0001 C CNN
F 3 "~" H 1400 6950 50  0001 C CNN
	1    1400 6950
	1    0    0    -1  
$EndComp
$Comp
L power:GND #PWR?
U 1 1
P 950 7100
AR Path="/5DCEEE27" Ref="#PWR?"  Part="1" 
AR Path="/5DB6D0D5/5DCEEE27" Ref="#PWR0125"  Part="1" 
F 0 "#PWR0125" H 950 6850 50  0001 C CNN
F 1 "GND" H 950 6950 50  0000 C CNN
F 2 "" H 950 7100 50  0001 C CNN
F 3 "" H 950 7100 50  0001 C CNN
	1    950  7100
	1    0    0    -1  
$EndComp
Connection ~ 950  7100
Text GLabel 2150 6300 0    50   Input ~ 0
GPS_BAT_BACKUP
Wire Notes Line
	750  7300 750  5450
Wire Notes Line
	750  5450 5600 5450
Wire Notes Line
	5600 5450 5600 7300
Wire Notes Line
	750  7300 5600 7300
Text Notes 750  7400 0    50   ~ 0
GPS Receiver and SMA Antenna Connector
Text GLabel 8300 5550 0    50   Input ~ 0
UART4_RX_NAVC
Text GLabel 8300 5450 0    50   Input ~ 0
UART4_TX_NAVC
Text GLabel 8300 6000 0    50   Input ~ 0
I2C3_SCL_NAVC
Text GLabel 8300 6100 0    50   Input ~ 0
I2C3_SDA_NAVC
Text GLabel 9850 5750 0    50   Input ~ 0
GPS_PPS_NAVC
Text GLabel 9850 5950 0    50   Input ~ 0
GPS_LNA_EN_NAVC
Text GLabel 9850 5850 0    50   Input ~ 0
GPS_NRST_NAVC
$Comp
L Device:R R38
U 1 1
P 2350 7050
F 0 "R38" V 2143 7050 50  0000 C CNN
F 1 "10k" V 2234 7050 50  0000 C CNN
F 2 "Resistor_SMD:R_0402_1005Metric" V 2280 7050 50  0001 C CNN
F 3 "~" H 2350 7050 50  0001 C CNN
	1    2350 7050
	0    1    1    0   
$EndComp
$Comp
L power:+3.3V #PWR?
U 1 1
P 2500 7050
AR Path="/5DD527E3" Ref="#PWR?"  Part="1" 
AR Path="/5DB6D0D5/5DD527E3" Ref="#PWR0133"  Part="1" 
F 0 "#PWR0133" H 2500 6900 50  0001 C CNN
F 1 "+3.3V" V 2500 7150 50  0000 L CNN
F 2 "" H 2500 7050 50  0001 C CNN
F 3 "" H 2500 7050 50  0001 C CNN
	1    2500 7050
	0    1    1    0   
$EndComp
Wire Wire Line
	2150 7050 2200 7050
Wire Wire Line
	950  7100 1400 7100
Wire Wire Line
	950  6400 1400 6400
Wire Wire Line
	1400 6500 1400 6800
Wire Wire Line
	1400 6500 2150 6500
Wire Wire Line
	1400 6500 1400 6400
Connection ~ 1400 6500
Connection ~ 1400 6400
Wire Wire Line
	1400 6400 2150 6400
Wire Wire Line
	2150 6600 2100 6600
Wire Wire Line
	2150 7050 2150 6600
Connection ~ 2150 6600
$Comp
L Connector_Generic:Conn_01x04 ADC_FCC?
U 1 1
P 8500 5350
AR Path="/5DD7F344/5DD9F209" Ref="ADC_FCC?"  Part="1" 
AR Path="/5DB6D0D5/5DD9F209" Ref="UART4_NAVC1"  Part="1" 
F 0 "UART4_NAVC1" H 8580 5342 50  0000 L CNN
F 1 "Conn_01x04" H 8580 5251 50  0000 L CNN
F 2 "Connector_Molex:Molex_PicoBlade_53048-0410_1x04_P1.25mm_Horizontal" H 8500 5350 50  0001 C CNN
F 3 "~" H 8500 5350 50  0001 C CNN
	1    8500 5350
	1    0    0    -1  
$EndComp
$Comp
L power:+3V3 #PWR?
U 1 1
P 8300 5250
AR Path="/5DB5C096/5DD9F211" Ref="#PWR?"  Part="1" 
AR Path="/5DD7F344/5DD9F211" Ref="#PWR?"  Part="1" 
AR Path="/5DB6D0D5/5DD9F211" Ref="#PWR0148"  Part="1" 
F 0 "#PWR0148" H 8300 5100 50  0001 C CNN
F 1 "+3V3" V 8300 5500 50  0000 C CNN
F 2 "" H 8300 5250 50  0001 C CNN
F 3 "" H 8300 5250 50  0001 C CNN
	1    8300 5250
	0    -1   -1   0   
$EndComp
$Comp
L power:GND #PWR?
U 1 1
P 8300 5350
AR Path="/5DD9F217" Ref="#PWR?"  Part="1" 
AR Path="/5DB5C096/5DD9F217" Ref="#PWR?"  Part="1" 
AR Path="/5DD7F344/5DD9F217" Ref="#PWR?"  Part="1" 
AR Path="/5DB6D0D5/5DD9F217" Ref="#PWR0149"  Part="1" 
F 0 "#PWR0149" H 8300 5100 50  0001 C CNN
F 1 "GND" V 8300 5150 50  0000 C CNN
F 2 "" H 8300 5350 50  0001 C CNN
F 3 "" H 8300 5350 50  0001 C CNN
	1    8300 5350
	0    1    1    0   
$EndComp
$Comp
L Connector_Generic:Conn_01x04 UART4_NAVC?
U 1 1
P 8500 5900
AR Path="/5DD7F344/5DDA1112" Ref="UART4_NAVC?"  Part="1" 
AR Path="/5DB6D0D5/5DDA1112" Ref="I2C3_NAVC1"  Part="1" 
F 0 "I2C3_NAVC1" H 8580 5892 50  0000 L CNN
F 1 "Conn_01x04" H 8580 5801 50  0000 L CNN
F 2 "Connector_Molex:Molex_PicoBlade_53048-0410_1x04_P1.25mm_Horizontal" H 8500 5900 50  0001 C CNN
F 3 "~" H 8500 5900 50  0001 C CNN
	1    8500 5900
	1    0    0    -1  
$EndComp
$Comp
L power:+3V3 #PWR?
U 1 1
P 8300 5800
AR Path="/5DB5C096/5DDA16E5" Ref="#PWR?"  Part="1" 
AR Path="/5DD7F344/5DDA16E5" Ref="#PWR?"  Part="1" 
AR Path="/5DB6D0D5/5DDA16E5" Ref="#PWR0150"  Part="1" 
F 0 "#PWR0150" H 8300 5650 50  0001 C CNN
F 1 "+3V3" V 8300 6050 50  0000 C CNN
F 2 "" H 8300 5800 50  0001 C CNN
F 3 "" H 8300 5800 50  0001 C CNN
	1    8300 5800
	0    -1   -1   0   
$EndComp
$Comp
L power:GND #PWR?
U 1 1
P 8300 5900
AR Path="/5DDA1A6B" Ref="#PWR?"  Part="1" 
AR Path="/5DB5C096/5DDA1A6B" Ref="#PWR?"  Part="1" 
AR Path="/5DD7F344/5DDA1A6B" Ref="#PWR?"  Part="1" 
AR Path="/5DB6D0D5/5DDA1A6B" Ref="#PWR0151"  Part="1" 
F 0 "#PWR0151" H 8300 5650 50  0001 C CNN
F 1 "GND" V 8300 5700 50  0000 C CNN
F 2 "" H 8300 5900 50  0001 C CNN
F 3 "" H 8300 5900 50  0001 C CNN
	1    8300 5900
	0    1    1    0   
$EndComp
Text GLabel 9850 5650 0    50   Input ~ 0
UART1_RX_NAVC
Text GLabel 9850 5550 0    50   Input ~ 0
UART1_TX_NAVC
$Comp
L power:GND #PWR?
U 1 1
P 9850 5450
AR Path="/5DDA3760" Ref="#PWR?"  Part="1" 
AR Path="/5DB5C096/5DDA3760" Ref="#PWR?"  Part="1" 
AR Path="/5DD7F344/5DDA3760" Ref="#PWR?"  Part="1" 
AR Path="/5DB6D0D5/5DDA3760" Ref="#PWR0153"  Part="1" 
F 0 "#PWR0153" H 9850 5200 50  0001 C CNN
F 1 "GND" V 9850 5250 50  0000 C CNN
F 2 "" H 9850 5450 50  0001 C CNN
F 3 "" H 9850 5450 50  0001 C CNN
	1    9850 5450
	0    1    1    0   
$EndComp
$Comp
L Connector_Generic:Conn_01x07 GPS_NAVC1
U 1 1
P 10050 5650
F 0 "GPS_NAVC1" H 10130 5692 50  0000 L CNN
F 1 "Conn_01x07" H 10130 5601 50  0000 L CNN
F 2 "Connector_Molex:Molex_PicoBlade_53048-0710_1x07_P1.25mm_Horizontal" H 10050 5650 50  0001 C CNN
F 3 "~" H 10050 5650 50  0001 C CNN
	1    10050 5650
	1    0    0    -1  
$EndComp
$Comp
L power:+3V3 #PWR?
U 1 1
P 9850 5350
AR Path="/5DB5C096/5DDAA627" Ref="#PWR?"  Part="1" 
AR Path="/5DD7F344/5DDAA627" Ref="#PWR?"  Part="1" 
AR Path="/5DB6D0D5/5DDAA627" Ref="#PWR0152"  Part="1" 
F 0 "#PWR0152" H 9850 5200 50  0001 C CNN
F 1 "+3V3" V 9850 5600 50  0000 C CNN
F 2 "" H 9850 5350 50  0001 C CNN
F 3 "" H 9850 5350 50  0001 C CNN
	1    9850 5350
	0    -1   -1   0   
$EndComp
Wire Notes Line
	7600 6200 7600 5150
Wire Notes Line
	7600 5150 10650 5150
Wire Notes Line
	10650 5150 10650 6200
Wire Notes Line
	7600 6200 10650 6200
Text Notes 7600 6400 0    50   ~ 0
Board To Wire Connectors\n(Molex PicoBlade)
$Comp
L Device:C C67
U 1 1
P 4550 6650
F 0 "C67" H 4665 6696 50  0000 L CNN
F 1 "10n" H 4665 6605 50  0000 L CNN
F 2 "Capacitor_SMD:C_0402_1005Metric" H 4588 6500 50  0001 C CNN
F 3 "~" H 4550 6650 50  0001 C CNN
	1    4550 6650
	1    0    0    -1  
$EndComp
Wire Wire Line
	4550 6500 4850 6500
$Comp
L power:GND #PWR?
U 1 1
P 4550 6800
AR Path="/5DDEE22C" Ref="#PWR?"  Part="1" 
AR Path="/5DB6D0D5/5DDEE22C" Ref="#PWR0143"  Part="1" 
F 0 "#PWR0143" H 4550 6550 50  0001 C CNN
F 1 "GND" H 4550 6650 50  0000 C CNN
F 2 "" H 4550 6800 50  0001 C CNN
F 3 "" H 4550 6800 50  0001 C CNN
	1    4550 6800
	1    0    0    -1  
$EndComp
Wire Wire Line
	5050 6800 5050 6700
$Comp
L Device:R R39
U 1 1
P 3750 6200
F 0 "R39" V 3543 6200 50  0000 C CNN
F 1 "10" V 3634 6200 50  0000 C CNN
F 2 "Resistor_SMD:R_0402_1005Metric" V 3680 6200 50  0001 C CNN
F 3 "~" H 3750 6200 50  0001 C CNN
	1    3750 6200
	0    1    1    0   
$EndComp
Wire Wire Line
	3900 6200 4450 6200
Wire Wire Line
	3600 6200 3550 6200
$Comp
L Device:C C66
U 1 1
P 4100 6500
F 0 "C66" V 4250 6450 50  0000 L CNN
F 1 "22p" V 4350 6450 50  0000 L CNN
F 2 "Capacitor_SMD:C_0402_1005Metric" H 4138 6350 50  0001 C CNN
F 3 "~" H 4100 6500 50  0001 C CNN
	1    4100 6500
	0    1    1    0   
$EndComp
Wire Wire Line
	3950 6500 3550 6500
Wire Wire Line
	4250 6500 4550 6500
Connection ~ 4550 6500
Text Notes 7200 1100 0    118  ~ 0
RESET AND INTERRUPT PINS ARE MIXED UP!!!!!
$EndSCHEMATC
